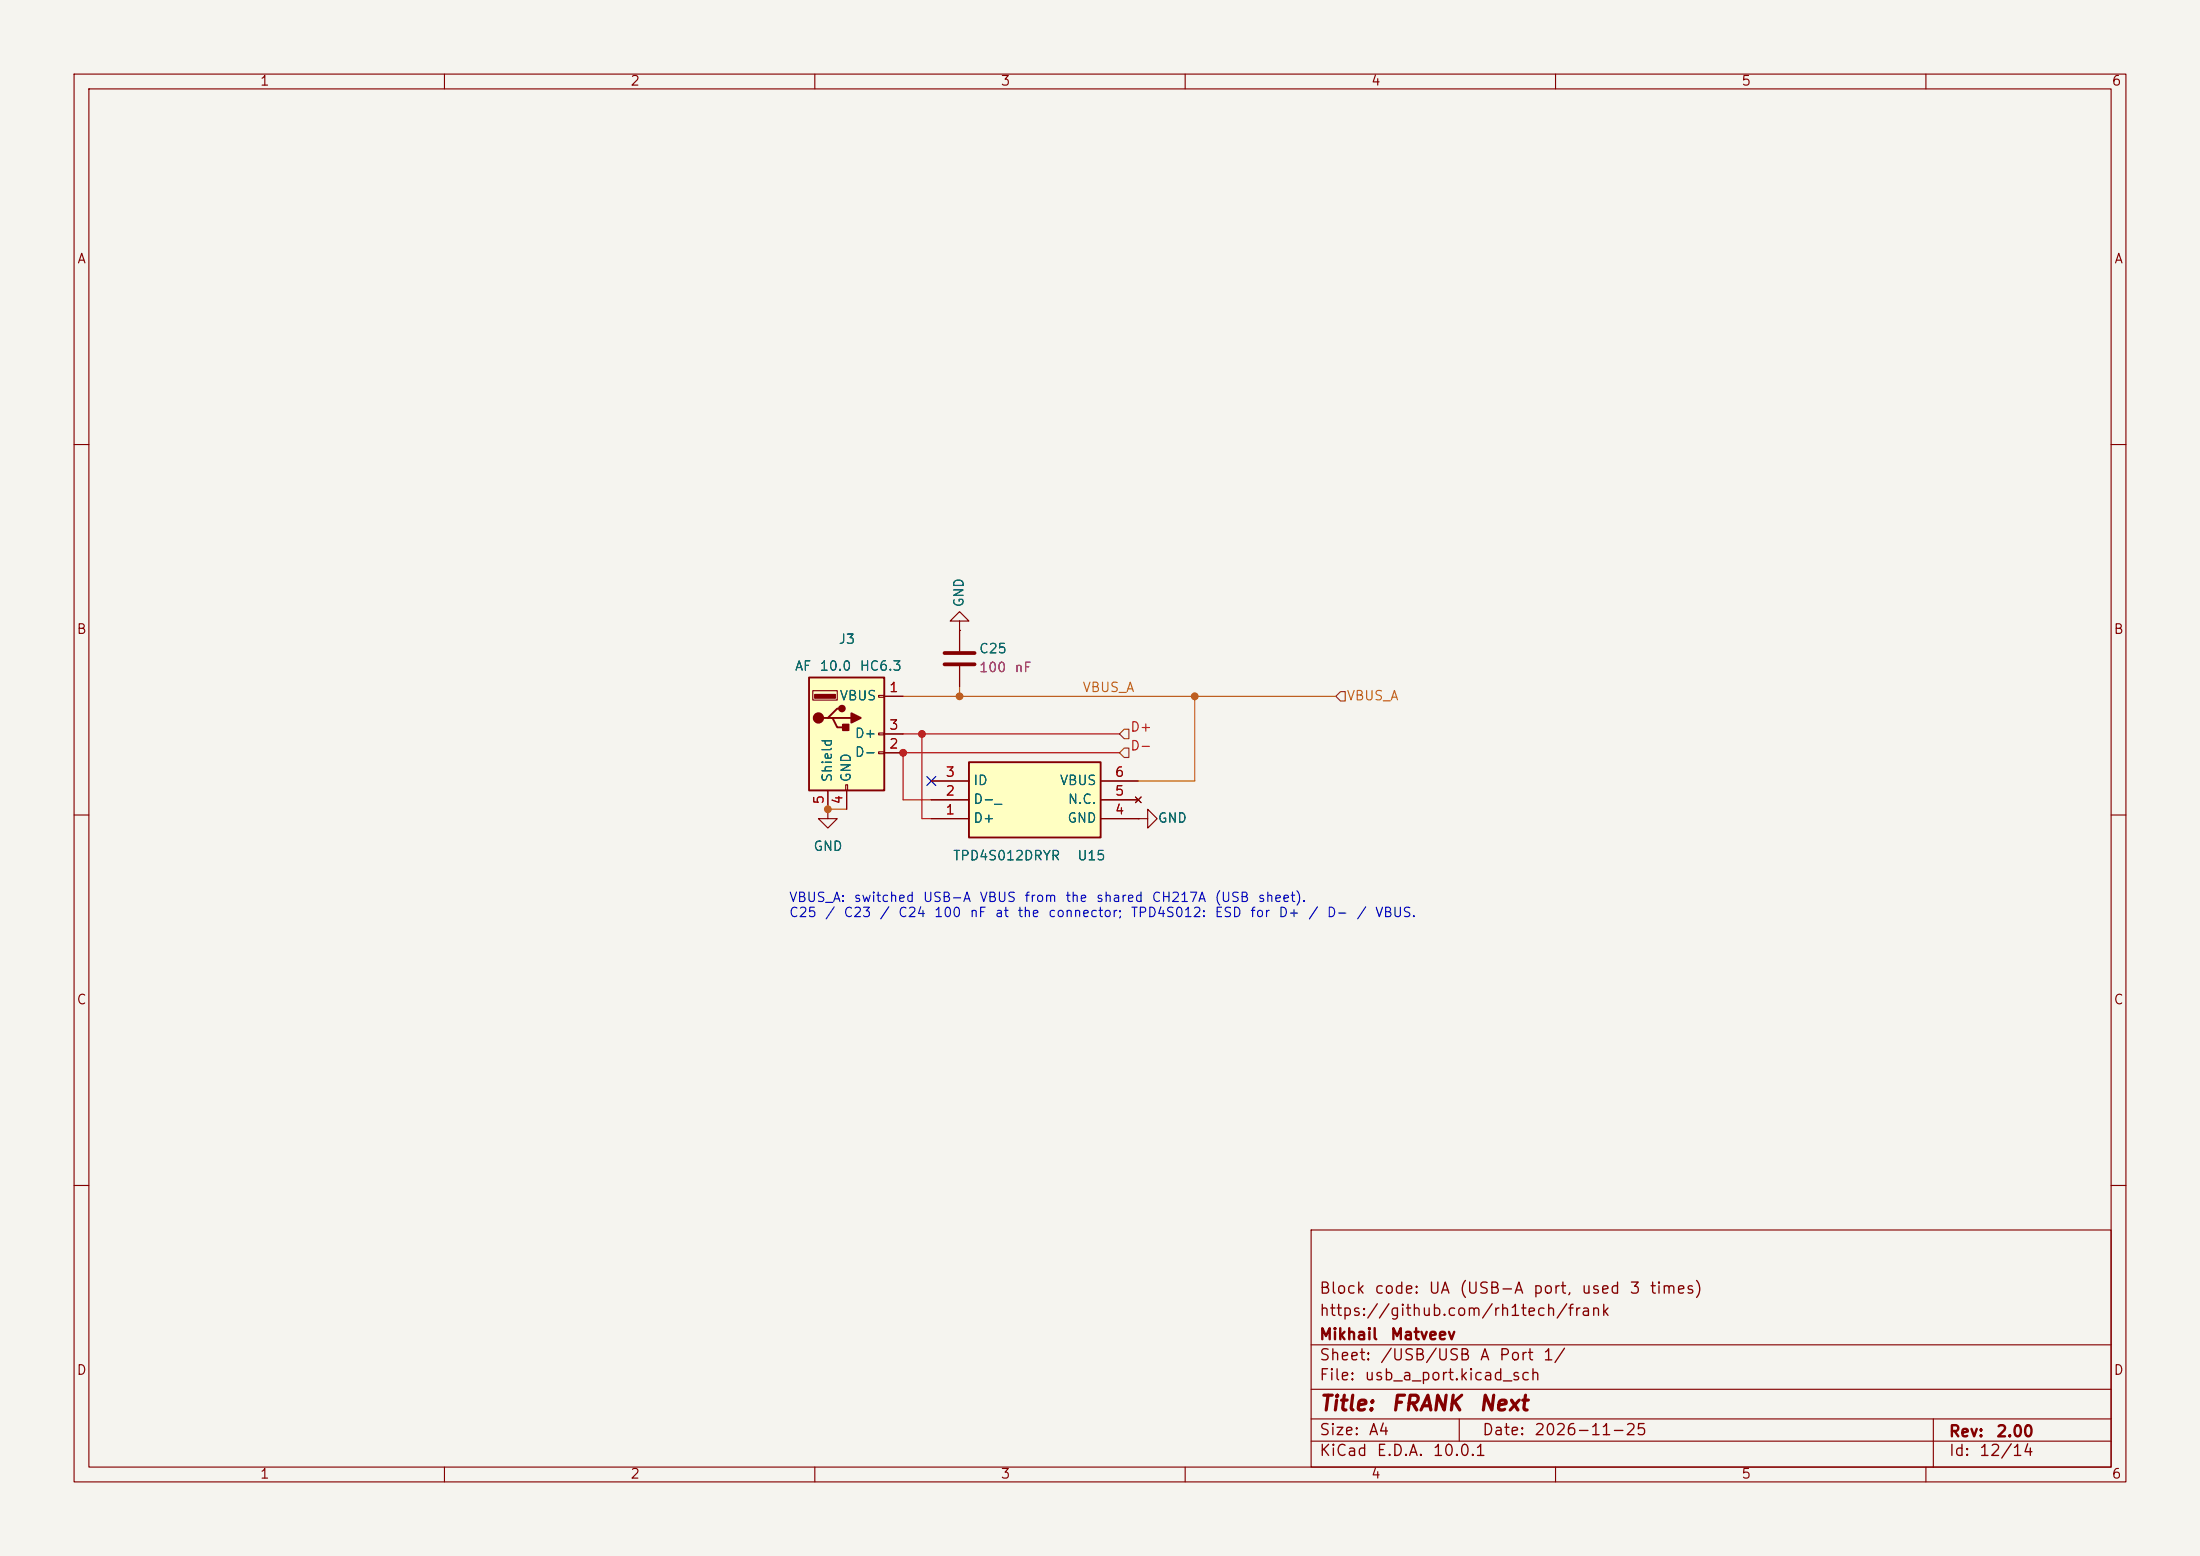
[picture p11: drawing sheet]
<svg xmlns="http://www.w3.org/2000/svg" width="297mm" height="210mm" viewBox="0 0 297 210" stroke-linecap="round" stroke-linejoin="round" font-family="sans-serif">
<path d="M0 0h297v210h-297z" fill="#f5f4ef" stroke="#f5f4ef" stroke-width=".14"/>
<g fill="none" stroke="#840000" stroke-width=".15">
<path d="M10 10h277v190h-277zM12 12h273v186h-273zM60 10v2M110 10v2M160 10v2M210 10v2M260 10v2M10 60h2M285 60h2M129.5 83.8h1.3l-1.3-1.2-1.2 1.2h1.2v1.3M129.5 85.1h.1M10 110h2"/>
<path d="M111.8 109.2v1.3h1.2l-1.2 1.3-1.3-1.3h1.3M111.8 109.2h.1M153.7 110.5h1.2v-1.3l1.3 1.3-1.3 1.3v-1.3M153.7 110.5h.1M285 110h2M10 160h2M177 166h108v32h-108zM285 160h2M60 198v2M110 198v2M160 198v2M177 194.5h108"/>
<path d="M177 191.5h108M177 187.5h108M177 181.5h108M197 191.5v3M210 198v2M260 198v2M261 191.5v6.5"/>
</g>
<path d="M130.8 102.9h17.8v10.1h-17.8z" fill="#ffffc2"/>
<path d="M130.8 102.9h17.8v10.1h-17.8z" fill="none" stroke="#840000" stroke-width=".25"/>
<path d="M125.7 110.5h5.1M125.7 108h5.1M125.7 105.4h5.1M148.6 110.5h5.1M148.6 108h5.1M148.6 105.4h5.1M153.3 107.6l.8 .7M154.1 107.6l-.8 .7" fill="none" stroke="#840000" stroke-width=".15"/>
<path d="M109.2 91.4h10.2v15.3h-10.2z" fill="#ffffc2"/>
<path d="M109.2 91.4h10.2v15.3h-10.2zM111.8 96.9h.6l.6 1.3h1.3M112.4 96.9h2.5M113.7 95.6h-.7l-1.2 1.3h-.7" fill="none" stroke="#840000" stroke-width=".25"/>
<g fill="#840000" stroke="#840000" stroke-width=".25">
<path d="M113.8 97.8h.8v.8h-.8z"/>
<path d="M114.9 96.3l1.3 .6-1.3 .6z"/>
<circle cx="110.5" cy="96.9" r=".63"/>
<circle cx="113.7" cy="95.6" r=".38"/>
</g>
<path d="M110 93.7h2.8v.5h-2.8z" fill="#840000" stroke="#840000" stroke-width=".15"/>
<g fill="none" stroke="#840000" stroke-width=".15">
<path d="M109.7 93.2h3.3v1.3h-3.3zM118.6 93.9h.8v.2h-.8zM118.6 98.9h.8v.3h-.8zM119.4 94h2.5M119.4 99.1h2.5M129.5 85.1h.1M129.5 85.1v2.8M129.5 89.9v2.8M111.8 109.2h.1M111.8 106.7v2.5M114.2 105.9h.2v.8h-.2zM114.3 106.7v2.5"/>
<path d="M118.6 101.5h.8v.2h-.8zM119.4 101.6h2.5M125.7 110.5h5.1M125.7 108h5.1M125.7 105.4h5.1M148.6 110.5h5.1M148.6 108h5.1M148.6 105.4h5.1M153.3 107.6l.8 .7M153.7 110.5h.1M154.1 107.6l-.8 .7"/>
</g>
<path d="M127.5 89.7h4.1M127.5 88.1h4.1" fill="none" stroke="#840000" stroke-width=".51"/>
<path d="M151.8 98.4h.6v1.3h-.6l-.7-.6zM181 93.3h.6v1.3h-.6l-.7-.6zM151.8 101h.6v1.2h-.6l-.7-.6z" fill="none" stroke="#725600" stroke-width=".15"/>
<path d="M121.9 99.1h29.2M124.5 99.1v11.4h1.2M151.1 101.6h-29.2v6.4h3.8" fill="none" stroke="#c20000" stroke-width=".15"/>
<path d="M121.9 94h58.4M129.5 92.7v1.3M161.3 94v11.4h-7.6M111.8 109.2h2.5" fill="none" stroke="#c60" stroke-width=".15"/>
<path d="M125.1 104.8l1.2 1.2M126.3 104.8l-1.2 1.2" fill="none" stroke="#000084" stroke-width=".15"/>
<g fill="#c60" stroke="#c60" stroke-width=".14">
<circle cx="111.8" cy="109.2" r=".46"/>
<circle cx="129.5" cy="94" r=".46"/>
<circle cx="161.3" cy="94" r=".46"/>
</g>
<g fill="#c20000" stroke="#c20000" stroke-width=".14">
<circle cx="121.9" cy="101.6" r=".46"/>
<circle cx="124.5" cy="99.1" r=".46"/>
</g>
<g font-size="2" fill="#840000">
<text x="178" y="190.9">Title:</text>
<text x="187.7" y="190.9">FRANK</text>
<text x="199.5" y="190.9">Next</text>
</g>
<g font-size="1.5" fill="#840000">
<text x="178" y="178">https://github.com/rh1tech/frank</text>
<text x="178" y="175">Block</text>
<text x="185.4" y="175">code:</text>
<text x="192.7" y="175">UA</text>
<text x="196.9" y="175">(USB-A</text>
<text x="206.8" y="175">port,</text>
<text x="213.4" y="175">used</text>
<text x="219.9" y="175">3</text>
<text x="222.6" y="175">times)</text>
<text x="178" y="184">Sheet:</text>
<text x="178" y="181.2">Mikhail</text>
<text x="186.2" y="184">/USB/USB</text>
<text x="187.6" y="181.2">Matveev</text>
<text x="199.7" y="184">A</text>
<text x="202.3" y="184">Port</text>
<text x="208.2" y="184">1/</text>
<text x="178" y="186.7">File:</text>
<text x="184.1" y="186.7">usb_a_port.kicad_sch</text>
<text x="178" y="196.9">KiCad</text>
<text x="178" y="194.1">Size:</text>
<text x="184.7" y="194.1">A4</text>
<text x="185.7" y="196.9">E.D.A.</text>
<text x="193.3" y="196.9">10.0.1</text>
<text x="200" y="194.1">Date:</text>
<text x="207" y="194.1">2026-11-25</text>
<text x="263" y="194.3">Rev:</text>
<text x="263" y="196.9">Id:</text>
<text x="267.1" y="196.9">12/14</text>
<text x="269.4" y="194.3">2.00</text>
</g>
<g font-size="1.3" fill="#840000">
<text x="35" y="11.9">1</text>
<text x="85" y="11.9">2</text>
<text x="135" y="11.9">3</text>
<text x="185" y="11.9">4</text>
<text x="235" y="11.9">5</text>
<text x="285" y="11.9">6</text>
<text x="10.3" y="35.9">A</text>
<text x="285.3" y="35.9">A</text>
<text x="10.3" y="85.9">B</text>
<text x="285.3" y="85.9">B</text>
<text x="10.3" y="135.9">C</text>
<text x="285.3" y="135.9">C</text>
<text x="10.3" y="185.9">D</text>
<text x="285.3" y="185.9">D</text>
<text x="35" y="199.9">1</text>
<text x="85" y="199.9">2</text>
<text x="135" y="199.9">3</text>
<text x="185" y="199.9">4</text>
<text x="235" y="199.9">5</text>
<text x="285" y="199.9">6</text>
</g>
<g font-size="1.3" fill="#006464">
<text x="130.4" y="82" transform="rotate(-90 130.4 82)">GND</text>
<text x="113.1" y="87.2">J3</text>
<text x="132.1" y="88.5">C25</text>
<text x="107.2" y="90.8">AF</text>
<text x="110.6" y="90.8">10.0</text>
<text x="113.3" y="94.8">VBUS</text>
<text x="116" y="90.8">HC6.3</text>
<text x="115.3" y="99.9">D+</text>
<text x="112.6" y="105.7" transform="rotate(-90 112.6 105.7)">Shield</text>
<text x="115.2" y="105.7" transform="rotate(-90 115.2 105.7)">GND</text>
<text x="115.3" y="102.5">D-</text>
<text x="131.3" y="106.3">ID</text>
<text x="143" y="106.3">VBUS</text>
<text x="131.3" y="111.4">D+</text>
<text x="131.3" y="108.8">D-_</text>
<text x="144" y="111.4">GND</text>
<text x="144.1" y="108.8">N.C.</text>
<text x="156.2" y="111.4">GND</text>
<text x="109.7" y="115.2">GND</text>
<text x="128.6" y="116.4">TPD4S012DRYR</text>
<text x="145.3" y="116.4">U15</text>
</g>
<g font-size="1.3" fill="#a90000">
<text x="119.9" y="93.7">1</text>
<text x="119.9" y="101.3">2</text>
<text x="119.9" y="98.8">3</text>
<text x="127.6" y="107.7">2</text>
<text x="127.6" y="105.2">3</text>
<text x="150.4" y="107.7">5</text>
<text x="150.4" y="105.2">6</text>
<text x="111.5" y="108.7" transform="rotate(-90 111.5 108.7)">5</text>
<text x="114" y="108.7" transform="rotate(-90 114 108.7)">4</text>
<text x="127.6" y="110.2">1</text>
<text x="150.4" y="110.2">4</text>
</g>
<g font-size="1.3" fill="#840084">
<text x="132.1" y="91">100</text>
<text x="136.9" y="91">nF</text>
</g>
<g font-size="1.3" fill="#c60">
<text x="146" y="93.7">VBUS_A</text>
<text x="181.7" y="94.8">VBUS_A</text>
</g>
<g font-size="1.3" fill="#c20000">
<text x="152.5" y="99.1">D+</text>
<text x="152.5" y="101.6">D-</text>
</g>
<g font-size="1.3" fill="#0000c2">
<text x="106.4" y="122.1">VBUS_A:</text>
<text x="106.4" y="124.1">C25</text>
<text x="111.3" y="124.1">/</text>
<text x="113.8" y="124.1">C23</text>
<text x="115.2" y="122.1">switched</text>
<text x="118.7" y="124.1">/</text>
<text x="121.2" y="124.1">C24</text>
<text x="124.5" y="122.1">USB-A</text>
<text x="126" y="124.1">100</text>
<text x="130.8" y="124.1">nF</text>
<text x="132.1" y="122.1">VBUS</text>
<text x="134.2" y="124.1">at</text>
<text x="137.3" y="124.1">the</text>
<text x="138.2" y="122.1">from</text>
<text x="141.4" y="124.1">connector;</text>
<text x="143.7" y="122.1">the</text>
<text x="147.9" y="122.1">shared</text>
<text x="152.5" y="124.1">TPD4S012:</text>
<text x="155.4" y="122.1">CH217A</text>
<text x="163.9" y="122.1">(USB</text>
<text x="163.9" y="124.1">ESD</text>
<text x="168.7" y="124.1">for</text>
<text x="169.7" y="122.1">sheet).</text>
<text x="172.5" y="124.1">D+</text>
<text x="176.5" y="124.1">/</text>
<text x="179" y="124.1">D-</text>
<text x="183" y="124.1">/</text>
<text x="185.5" y="124.1">VBUS.</text>
</g>
</svg>
